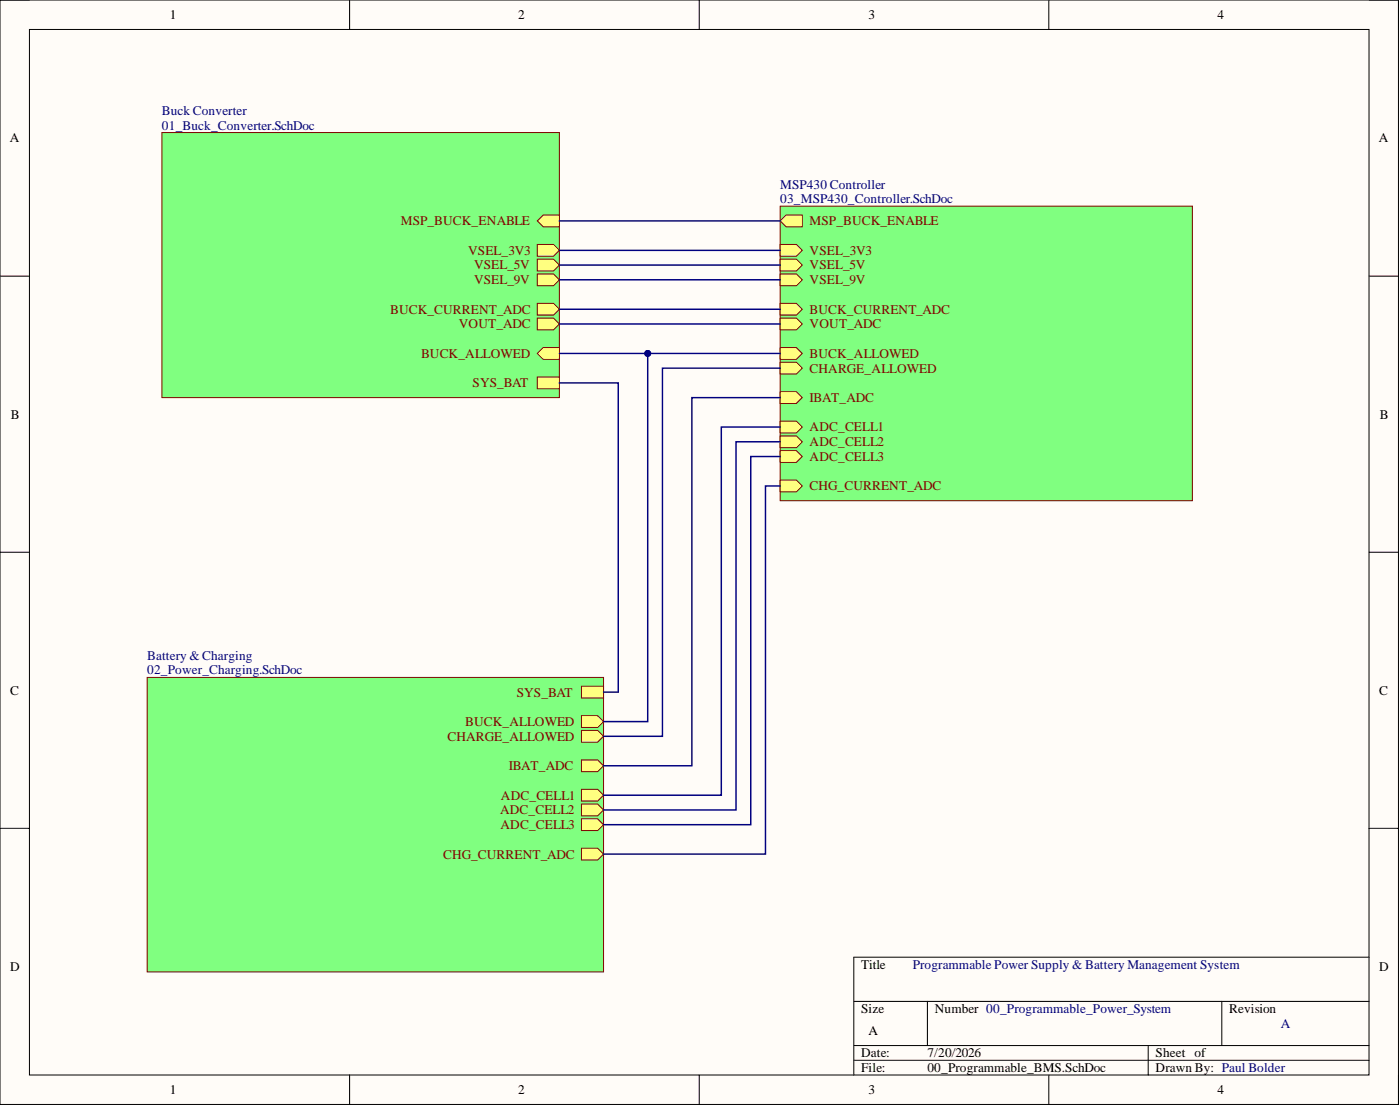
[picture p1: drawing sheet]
<svg xmlns="http://www.w3.org/2000/svg" width="241mm" height="190mm" viewBox="0 0 241 190" stroke-linecap="round" stroke-linejoin="round" font-family="sans-serif">
<path d="M0 0h241v190.2h-241z" fill-rule="evenodd" fill="#fffcf8"/>
<path d="M0 0h241v190.2h-241z" fill="none" stroke="#000" stroke-width=".17"/>
<path d="M5.1 5.1h230.9v180.1h-230.9z" fill-rule="evenodd" fill="#fffcf8"/>
<g fill="none" stroke="#000" stroke-width=".17">
<path d="M0 0h5.1M5.1 5.1h230.9v180.1h-230.9zM60.3 0v5.1M120.5 0v5.1M180.8 0v5.1M236 0h5v5.1M0 47.6h5.1M236 47.6h5M0 95.1h5.1M236 95.1h5M0 142.7h5.1M236 142.7h5"/>
<path d="M147.2 172.5h88.8M159.8 172.5v7.6M210.6 172.5v7.6M236 164.9h-88.8v20.3M60.3 185.2v5M120.5 185.2v5M147.2 180.1h88.8M147.2 182.6h88.8M180.8 185.2v5M197.9 180.1v5.1M241 185.2v5"/>
</g>
<path d="M27.9 22.8h68.5v45.7h-68.5z" fill-rule="evenodd" fill="#80ff80"/>
<path d="M27.9 22.8h68.5v45.7h-68.5z" fill="none" stroke="#800000" stroke-width=".17"/>
<path d="M92.6 38l1-1h2.8v2.1h-2.8z" fill-rule="evenodd" fill="#ffff80"/>
<path d="M92.6 38l1-1h2.8v2.1h-2.8z" fill="none" stroke="#800000" stroke-width=".17"/>
<path d="M92.6 42.1h2.8l1 1-1 1h-2.8z" fill-rule="evenodd" fill="#ffff80"/>
<path d="M92.6 42.1h2.8l1 1-1 1h-2.8z" fill="none" stroke="#800000" stroke-width=".17"/>
<path d="M92.6 44.6h2.8l1 1.1-1 1h-2.8z" fill-rule="evenodd" fill="#ffff80"/>
<path d="M92.6 44.6h2.8l1 1.1-1 1h-2.8z" fill="none" stroke="#800000" stroke-width=".17"/>
<path d="M92.6 47.2h2.8l1 1-1 1h-2.8z" fill-rule="evenodd" fill="#ffff80"/>
<path d="M92.6 47.2h2.8l1 1-1 1h-2.8z" fill="none" stroke="#800000" stroke-width=".17"/>
<path d="M92.6 52.3h2.8l1 1-1 1h-2.8z" fill-rule="evenodd" fill="#ffff80"/>
<path d="M92.6 52.3h2.8l1 1-1 1h-2.8z" fill="none" stroke="#800000" stroke-width=".17"/>
<path d="M92.6 54.8h2.8l1 1-1 1h-2.8z" fill-rule="evenodd" fill="#ffff80"/>
<path d="M92.6 54.8h2.8l1 1-1 1h-2.8z" fill="none" stroke="#800000" stroke-width=".17"/>
<path d="M92.6 60.9l1-1h2.8v2h-2.8z" fill-rule="evenodd" fill="#ffff80"/>
<path d="M92.6 60.9l1-1h2.8v2h-2.8z" fill="none" stroke="#800000" stroke-width=".17"/>
<path d="M92.6 64.9h3.8v2.1h-3.8z" fill-rule="evenodd" fill="#ffff80"/>
<path d="M92.6 64.9h3.8v2.1h-3.8z" fill="none" stroke="#800000" stroke-width=".17"/>
<path d="M134.5 35.5h71v50.7h-71z" fill-rule="evenodd" fill="#80ff80"/>
<path d="M134.5 35.5h71v50.7h-71z" fill="none" stroke="#800000" stroke-width=".17"/>
<path d="M134.5 38l1-1h2.8v2.1h-2.8z" fill-rule="evenodd" fill="#ffff80"/>
<path d="M134.5 38l1-1h2.8v2.1h-2.8z" fill="none" stroke="#800000" stroke-width=".17"/>
<path d="M134.5 42.1h2.8l1 1-1 1h-2.8z" fill-rule="evenodd" fill="#ffff80"/>
<path d="M134.5 42.1h2.8l1 1-1 1h-2.8z" fill="none" stroke="#800000" stroke-width=".17"/>
<path d="M134.5 44.6h2.8l1 1.1-1 1h-2.8z" fill-rule="evenodd" fill="#ffff80"/>
<path d="M134.5 44.6h2.8l1 1.1-1 1h-2.8z" fill="none" stroke="#800000" stroke-width=".17"/>
<path d="M134.5 47.2h2.8l1 1-1 1h-2.8z" fill-rule="evenodd" fill="#ffff80"/>
<path d="M134.5 47.2h2.8l1 1-1 1h-2.8z" fill="none" stroke="#800000" stroke-width=".17"/>
<path d="M134.5 52.3h2.8l1 1-1 1h-2.8z" fill-rule="evenodd" fill="#ffff80"/>
<path d="M134.5 52.3h2.8l1 1-1 1h-2.8z" fill="none" stroke="#800000" stroke-width=".17"/>
<path d="M134.5 54.8h2.8l1 1-1 1h-2.8z" fill-rule="evenodd" fill="#ffff80"/>
<path d="M134.5 54.8h2.8l1 1-1 1h-2.8z" fill="none" stroke="#800000" stroke-width=".17"/>
<path d="M134.5 59.9h2.8l1 1-1 1h-2.8z" fill-rule="evenodd" fill="#ffff80"/>
<path d="M134.5 59.9h2.8l1 1-1 1h-2.8z" fill="none" stroke="#800000" stroke-width=".17"/>
<path d="M134.5 62.4h2.8l1 1-1 1h-2.8z" fill-rule="evenodd" fill="#ffff80"/>
<path d="M134.5 62.4h2.8l1 1-1 1h-2.8z" fill="none" stroke="#800000" stroke-width=".17"/>
<path d="M134.5 67.5h2.8l1 1-1 1h-2.8z" fill-rule="evenodd" fill="#ffff80"/>
<path d="M134.5 67.5h2.8l1 1-1 1h-2.8z" fill="none" stroke="#800000" stroke-width=".17"/>
<path d="M134.5 72.5h2.8l1 1.1-1 1h-2.8z" fill-rule="evenodd" fill="#ffff80"/>
<path d="M134.5 72.5h2.8l1 1.1-1 1h-2.8z" fill="none" stroke="#800000" stroke-width=".17"/>
<path d="M134.5 75.1h2.8l1 1-1 1h-2.8z" fill-rule="evenodd" fill="#ffff80"/>
<path d="M134.5 75.1h2.8l1 1-1 1h-2.8z" fill="none" stroke="#800000" stroke-width=".17"/>
<path d="M134.5 77.6h2.8l1 1-1 1h-2.8z" fill-rule="evenodd" fill="#ffff80"/>
<path d="M134.5 77.6h2.8l1 1-1 1h-2.8z" fill="none" stroke="#800000" stroke-width=".17"/>
<path d="M134.5 82.7h2.8l1 1-1 1h-2.8z" fill-rule="evenodd" fill="#ffff80"/>
<path d="M134.5 82.7h2.8l1 1-1 1h-2.8z" fill="none" stroke="#800000" stroke-width=".17"/>
<path d="M25.4 116.7h78.6v50.7h-78.6z" fill-rule="evenodd" fill="#80ff80"/>
<path d="M25.4 116.7h78.6v50.7h-78.6z" fill="none" stroke="#800000" stroke-width=".17"/>
<path d="M100.2 123.3h2.8l1 1-1 1h-2.8z" fill-rule="evenodd" fill="#ffff80"/>
<path d="M100.2 123.3h2.8l1 1-1 1h-2.8z" fill="none" stroke="#800000" stroke-width=".17"/>
<path d="M100.2 125.8h2.8l1 1-1 1h-2.8z" fill-rule="evenodd" fill="#ffff80"/>
<path d="M100.2 125.8h2.8l1 1-1 1h-2.8z" fill="none" stroke="#800000" stroke-width=".17"/>
<path d="M100.2 130.9h2.8l1 1-1 1h-2.8z" fill-rule="evenodd" fill="#ffff80"/>
<path d="M100.2 130.9h2.8l1 1-1 1h-2.8z" fill="none" stroke="#800000" stroke-width=".17"/>
<path d="M100.2 136h2.8l1 1-1 1h-2.8z" fill-rule="evenodd" fill="#ffff80"/>
<path d="M100.2 136h2.8l1 1-1 1h-2.8z" fill="none" stroke="#800000" stroke-width=".17"/>
<path d="M100.2 138.5h2.8l1 1-1 1h-2.8z" fill-rule="evenodd" fill="#ffff80"/>
<path d="M100.2 138.5h2.8l1 1-1 1h-2.8z" fill="none" stroke="#800000" stroke-width=".17"/>
<path d="M100.2 141h2.8l1 1-1 1.1h-2.8z" fill-rule="evenodd" fill="#ffff80"/>
<path d="M100.2 141h2.8l1 1-1 1.1h-2.8z" fill="none" stroke="#800000" stroke-width=".17"/>
<path d="M100.2 118.2h3.8v2h-3.8z" fill-rule="evenodd" fill="#ffff80"/>
<path d="M100.2 118.2h3.8v2h-3.8z" fill="none" stroke="#800000" stroke-width=".17"/>
<path d="M100.2 146.1h2.8l1 1-1 1h-2.8z" fill-rule="evenodd" fill="#ffff80"/>
<path d="M100.2 146.1h2.8l1 1-1 1h-2.8z" fill="none" stroke="#800000" stroke-width=".17"/>
<path d="M96.4 38h38.1M96.4 43.1h38.1M96.4 45.7h38.1M96.4 48.2h38.1M96.4 55.8h38.1M111.6 60.9h22.9" fill="none" stroke="#000080" stroke-width=".25"/>
<circle cx="111.6" cy="60.9" r=".51" fill="#000080"/>
<circle cx="111.6" cy="60.9" r=".51" fill="none" stroke="#000080" stroke-width=".17"/>
<path d="M96.4 60.9h15.2v63.4h-7.6" fill="none" stroke="#000080" stroke-width=".25"/>
<circle cx="111.6" cy="60.9" r=".51" fill="#000080"/>
<circle cx="111.6" cy="60.9" r=".51" fill="none" stroke="#000080" stroke-width=".17"/>
<path d="M96.4 53.3h38.1M96.4 65.9h10.2v53.3h-2.6M134.5 63.4h-20.3v63.4h-10.2M134.5 68.5h-15.3v63.4h-15.2M134.5 78.6h-5.1v63.4h-25.4M134.5 76.1h-7.6v63.4h-22.9M134.5 73.6h-10.2v63.4h-20.3M134.5 83.7h-2.6v63.4h-27.9" fill="none" stroke="#000080" stroke-width=".25"/>
<g font-size="2.3">
<text x="29.3" y="3.3">1</text>
<text x="89.3" y="3.3">2</text>
<text x="149.7" y="3.3">3</text>
<text x="209.8" y="3.3">4</text>
<text x="1.7" y="24.5">A</text>
<text x="237.7" y="24.5">A</text>
<text x="1.9" y="72.1">B</text>
<text x="237.8" y="72.1">B</text>
<text x="1.8" y="119.6">C</text>
<text x="237.7" y="119.6">C</text>
<text x="1.8" y="167.2">D</text>
<text x="148.4" y="166.9">Title</text>
<text x="237.7" y="167.2">D</text>
<text x="148.4" y="174.5">Size</text>
<text x="149.7" y="178.3">A</text>
<text x="161.1" y="174.5">Number 00_Programmable_Power_System</text>
<text x="211.9" y="174.5">Revision</text>
<text x="148.4" y="182.1">Date:</text>
<text x="148.4" y="184.7">File:</text>
<text x="159.8" y="182.1">7/20/2026</text>
<text x="159.8" y="184.7">00_Programmable_BMS.SchDoc</text>
<text x="199.2" y="182.1">Sheet of</text>
<text x="199.2" y="184.7">Drawn By: Paul Bolder</text>
<text x="29.3" y="188.5">1</text>
<text x="89.3" y="188.5">2</text>
<text x="149.7" y="188.5">3</text>
<text x="209.8" y="188.5">4</text>
</g>
<g font-size="2.3" fill="#000080">
<text x="27.9" y="19.8">Buck Converter</text>
<text x="27.9" y="22.3">01_Buck_Converter.SchDoc</text>
<text x="134.5" y="32.5">MSP430 Controller</text>
<text x="134.5" y="35">03_MSP430_Controller.SchDoc</text>
<text x="25.4" y="113.6">Battery &amp; Charging</text>
<text x="25.4" y="116.2">02_Power_Charging.SchDoc</text>
<text x="157.3" y="166.9">Programmable Power Supply &amp; Battery Management System</text>
<text x="220.7" y="177">A</text>
</g>
<g font-size="2.3" fill="#800000">
<text x="69.1" y="38.8">MSP_BUCK_ENABLE</text>
<text x="139.5" y="38.8">MSP_BUCK_ENABLE</text>
<text x="80.7" y="43.9">VSEL_3V3</text>
<text x="81.7" y="46.4">VSEL_5V</text>
<text x="139.5" y="43.9">VSEL_3V3</text>
<text x="139.5" y="46.4">VSEL_5V</text>
<text x="81.7" y="49">VSEL_9V</text>
<text x="139.5" y="49">VSEL_9V</text>
<text x="67.2" y="54">BUCK_CURRENT_ADC</text>
<text x="79.1" y="56.6">VOUT_ADC</text>
<text x="139.5" y="54">BUCK_CURRENT_ADC</text>
<text x="139.5" y="56.6">VOUT_ADC</text>
<text x="72.6" y="61.6">BUCK_ALLOWED</text>
<text x="139.5" y="61.6">BUCK_ALLOWED</text>
<text x="139.5" y="64.2">CHARGE_ALLOWED</text>
<text x="81.4" y="66.7">SYS_BAT</text>
<text x="139.5" y="69.2">IBAT_ADC</text>
<text x="139.5" y="74.3">ADC_CELL1</text>
<text x="139.5" y="76.9">ADC_CELL2</text>
<text x="139.5" y="79.4">ADC_CELL3</text>
<text x="139.5" y="84.5">CHG_CURRENT_ADC</text>
<text x="89.1" y="120">SYS_BAT</text>
<text x="80.2" y="125">BUCK_ALLOWED</text>
<text x="77.1" y="127.6">CHARGE_ALLOWED</text>
<text x="86.3" y="137.7">ADC_CELL1</text>
<text x="87.7" y="132.7">IBAT_ADC</text>
<text x="86.2" y="140.3">ADC_CELL2</text>
<text x="86.3" y="142.8">ADC_CELL3</text>
<text x="76.4" y="147.9">CHG_CURRENT_ADC</text>
</g>
</svg>
